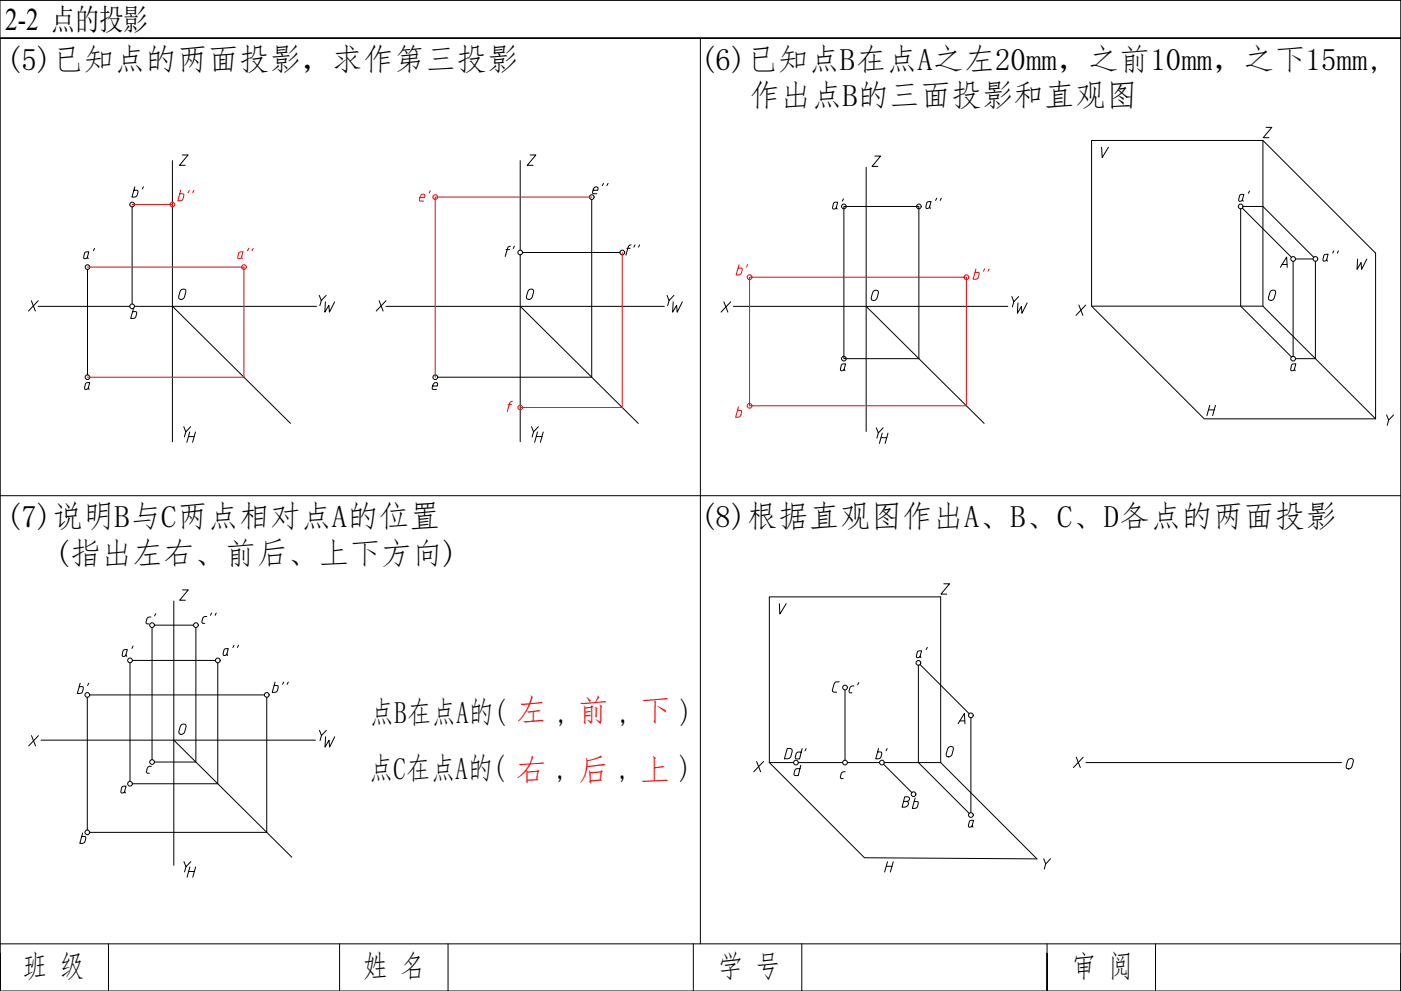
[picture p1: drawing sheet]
<svg xmlns="http://www.w3.org/2000/svg" width="594mm" height="420mm" viewBox="0 0 594 420" stroke-linecap="round" stroke-linejoin="round" font-family="sans-serif">
<!-- layer: 0 -->
<g fill="none" stroke="#000" stroke-width=".42">
<path d="M0 .2h594v420h-594zM0 16.2h594h-594v388M297 16.2v384M462.9 59.6h72.6l47.8 47.7v70.3h-72.7l-47.7-47.8zM535.5 59.6v70.2l47.8 47.8M536.9 54h2.4l-3.6 4.4h2.4M73.1 68.1v119.2M77.3 65.7h2.5l-3.7 4.4h2.4M220.6 68.1v37.9M224.8 65.7h2.4l-3.6 4.4h2.4M255.9 77.8l-.5 .9M257.8 77.8l-.5 .9"/>
<path d="M367.3 70.9v112M371 66.2h2.4l-3.6 4.4h2.4M467.1 62.4l.3 4.4 2.6-4.4M56 87.7v41.2M250.9 84.6v75.3h-65.3M251.5 80.7h2l.1-.8a.89 .89 0 0 0-.8-.7 .89 .89 0 0 0-.9 .5l-.6 2.1 .5 .3h1.3M357.8 87.5h31.8v64.6h-31.8zM526.1 88.5v41.3l21.5 21.6M526.8 88.2l20.8 20.9M527.1 87.5h8.4l21.6 21.6M37.1 114.2v44.7M220.6 108v79.3"/>
<path d="M221.6 107.1h41.3M265.8 105.3h1.4M267.6 103.8l-.8 .3-.4 .7-1 3.4M269.3 103.8l-.5 1M271.2 103.8l-.5 1M542.9 113.3l2.7-4.3 .2 4.3M543.6 112.1h2.1M548.3 110.8v40.3M549.3 109.8h7.5M557.8 110.8v41.3h-8.5M562.6 110.1l-.9 .6-.6-.1 .2-2.2 .4-.5 1.5-.1-.6 2.3 .3 .6M565.6 106.4l-.5 .9"/>
<path d="M567.5 106.4l-.4 .9M575.7 109.8l-.3 4.4 1.7-2.9 .3 2.9 2.2-4.4M13.3 127.5l1.7 4.4M16.2 129.9h38.8M16.2 127.5l-4.1 4.4M56.6 130.7l-1.2 4.3 2-.3a2.53 2.53 0 0 0 .4-2.5l-1.5-.1M57 129.9h77.2M73.2 129.9l50 49.6M76.8 123l.8-.4a.93 .93 0 0 1 1.2 1.1l-.6 2.3a1.23 1.23 0 0 1-1.4 1 1.23 1.23 0 0 1-1-1.4zM135.4 125.2l.8 2.2 2.1-2.2M136.2 127.4l-.6 2.2M138 128l-.3 4.4 1.7-3 .3 3 2.2-4.4"/>
<path d="M160.8 127.5l1.7 4.4M163.7 129.9h118M163.7 127.5l-4.2 4.4M220.6 129.9l50 49.6M224.2 123l.9-.4a.94 .94 0 0 1 1.2 1.1l-.6 2.3a1.23 1.23 0 0 1-1.4 1 1.23 1.23 0 0 1-1-1.4zM282.9 125.2l.8 2.2 2.1-2.2M283.7 127.4l-.6 2.2M285.5 128l-.3 4.4 1.7-3 .3 3 2.1-4.4M306.9 128l1.8 4.3M309.9 128l-4.2 4.3M311 129.9h116.4M367.3 129.9l50 49.6"/>
<path d="M370.4 123.4l.9-.3a.94 .94 0 0 1 1.2 1.1l-.6 2.3a1.23 1.23 0 0 1-1.4 .9 1.23 1.23 0 0 1-1.1-1.3zM457.5 129.3l1.7 4.4M460.4 129.3l-4.1 4.4M462.9 129.8h72.6M538.9 123.4l.8-.4a.93 .93 0 0 1 1.2 1.1l-.6 2.3a1.23 1.23 0 0 1-1.4 1 1.23 1.23 0 0 1-1-1.3zM357.9 156.6l-.8 .6-.6-.1 .2-2.2 .4-.5 1.5-.1-.7 2.3 .4 .6M548.9 156.6l-.5 .5h-1l.3-2.2 .3-.5 1.5-.1-.6 2.3 .3 .6M37.4 164.5l-.8 .6-.6-.1 .2-2.2 .4-.5 1.4-.1-.6 2.3 .4 .6M183.5 163.7h2l.1-.8a.98 .98 0 0 0-1.1-.8 .98 .98 0 0 0-.9 1l-.2 1.9 1.7 .1M512.5 173.8h2.4M513 171.8l-1.2 4.4M515.4 171.8l-1.2 4.4"/>
<path d="M588 175.9l.8 2.2 2.1-2.2M588.8 178.1l-.6 2.2M77.9 180.9l.9 2.2 2-2.2M78.8 183.1l-.6 2.2M80 185.1h2.4M80.4 183.2l-1.2 4.3M82.9 183.2l-1.2 4.3M225.4 180.9l.9 2.2 2-2.2M226.3 183.1l-.7 2.2M227.4 185.1h2.5M227.9 183.2l-1.2 4.3M230.3 183.2l-1.2 4.3"/>
<path d="M371.6 181.4l.8 2.2 2.1-2.2M372.4 183.6l-.6 2.1M373.6 185.6h2.4M374.1 183.6l-1.2 4.4M376.5 183.6l-1.2 4.4M0 210.2h594M73.7 254.8v112.1M77.4 250.1h2.4l-3.6 4.4h2.4M89.7 259.9l-.5 1M91.7 259.9l-.5 1M326.2 253.1h72.7v70.2l40.8 40.8-73.1-.4-40.4-40.4zM330.5 255.9l.2 4.4 2.7-4.4"/>
<path d="M400.2 247.5h2.4l-3.6 4.4h2.4M64.5 266.1v56M65.5 265h16.6M83.1 266.1v57h-17.6M87.7 261.4l-1.1 .1-.6 .6-.4 1.7 .4 .5h.8M96.2 277.3l-.9 .6-.6-.1 .3-2.2 .3-.5 1.5-.1-.6 2.3 .4 .6M99.2 273.5l-.5 1M101.2 273.5l-.5 1M37 295.6v56.3M38 294.6h74.1M55.1 281v50.3M56.1 280h35.2"/>
<path d="M92.3 281v51.3h-36.2M113.1 295.6v57.3h-75.1M116.6 289.2l-1.2 4.3 1.6-.1 .6-.6 .3-2-1.6-.2M120.3 289.2l-.5 1M122.2 289.2l-.4 1M355.8 289.1h-1.3l-.6 .5-1 3.1 .5 .6 1.4 .2M358.3 292.5v29.8M389.4 282v41.3l21.6 21.6M390.1 281.7l20.9 20.9M13.4 311.9l1.7 4.4M16.3 311.9l-4.1 4.4M17.4 313.8h116.4"/>
<path d="M73.7 313.8l50 49.6M76.8 307.4l.9-.4a.93 .93 0 0 1 1.2 1.1l-.6 2.3a1.23 1.23 0 0 1-1.4 .9 1.23 1.23 0 0 1-1-1.3zM333.8 317.3l2 .4 .1 1-.6 2.1-.7 .8-2 .1zM402.2 316.9l.9-.4a.93 .93 0 0 1 1.2 1.1l-.6 2.3a1.23 1.23 0 0 1-1.4 1 1.23 1.23 0 0 1-1.1-1.3zM406.3 306.9l2.6-4.4 .3 4.4M407 305.6h2.1M411.7 304.3v40.3M52.8 335.6l-.5 .5h-.9l.2-2.2 .4-.5 1.4-.1-.6 2.3 .4 .6M64.2 324.9a1.49 1.49 0 0 0-1.7 .7l-.4 1.7 .4 .5h.8M320.8 322.8l1.7 4.4M323.8 322.8l-4.2 4.4M326.2 323.3h10.3"/>
<path d="M338.5 323.3h18.8M339.6 324.5l-1.1 4.3-1.6-.1-.2-.6 .6-1.8 .6-.4h1.3M358.4 327.2a1.48 1.48 0 0 0-1.7 .7l-.3 1.7 .3 .5h.9M359.3 323.3h13.6M374.7 324l12 12M374.9 323.3h24M383.3 339.8l1.9-.3 .5-.7-.1-.6-.6-.4h-1.4l-1.1 4.4 1.6-.1a1.2 1.2 0 0 0 1.1-1 1.2 1.2 0 0 0-.7-1.3M388.1 338.4l-1.3 4.3 1.6-.1 .6-.6 .3-2.1-1.6-.1M456.4 321.1l1.7 4.3M459.3 321.1l-4.1 4.3M460.5 323.3h108.3M571.8 322l.9-.4a.94 .94 0 0 1 1.2 1.1l-.6 2.3a1.23 1.23 0 0 1-1.4 1 1.23 1.23 0 0 1-1.1-1.3z"/>
<path d="M35.1 353.2l-1.3 4.4 1.6-.2 .6-.6 .3-2-1.6-.2M412.2 350.1l-.8 .6-.6-.1 .2-2.2 .4-.5 1.4-.1-.6 2.3 .4 .6M78 365.3l.9 2.2 2-2.2M78.9 367.5l-.6 2.2M80 369.5h2.5M80.5 367.5l-1.2 4.4M83 367.5l-1.3 4.4M375.8 367.3h2.5M376.3 365.3l-1.2 4.4M378.8 365.3l-1.3 4.4M442.6 364.1l.8 2.2 2.1-2.2M443.4 366.3l-.6 2.2"/>
<path d="M0 404.2v16v-16M0 400.2h594M46 400.2v20M144 400.2v20M190 400.2v20M294 400.2v20M340 400.2v20M444 400.2v20v-16M490 400.2v20M594 404.2v16"/>
<circle cx="56" cy="86.7" r="1"/>
<circle cx="250.9" cy="83.6" r="1"/>
<circle cx="37.1" cy="113.2" r="1"/>
<circle cx="263.9" cy="107" r="1"/>
<circle cx="548.3" cy="109.8" r="1"/>
<circle cx="557.8" cy="109.8" r="1"/>
<circle cx="56" cy="129.9" r="1"/>
<circle cx="37.1" cy="159.9" r="1"/>
<circle cx="184.6" cy="159.9" r="1"/>
<circle cx="357.8" cy="152.1" r="1"/>
<circle cx="548.3" cy="152.1" r="1"/>
<circle cx="83.1" cy="265" r="1"/>
<circle cx="92.3" cy="280" r="1"/>
<circle cx="113.1" cy="294.6" r="1"/>
<circle cx="411.7" cy="303.3" r="1"/>
<circle cx="55.1" cy="332.3" r="1"/>
<circle cx="64.5" cy="323.1" r="1"/>
<circle cx="358.3" cy="323.3" r="1"/>
<circle cx="387.4" cy="336.7" r="1"/>
<circle cx="37" cy="352.9" r="1"/>
<circle cx="411.7" cy="345.6" r="1"/>
</g>
<g fill="none" stroke="#f00" stroke-width=".42">
<path d="M56 86.7h17.1M250.9 83.6h-66.3v76.3M37.1 113.3h66.3v46.6h-66.3M263.9 107.1v65.7h-43.3M317.8 117.5h92v54.6h-92zM215.4 171.6h1.5M217.3 170.1l-.8 .2-.5 .8-.9 3.4M313.1 172.5l-1.2 4.4 1.6-.1 .6-.6 .3-2.1-1.6-.1"/>
<circle cx="103.4" cy="113.2" r="1"/>
<circle cx="220.6" cy="172.8" r="1"/>
<circle cx="317.8" cy="172" r="1"/>
</g>
<text font-size="13.3" x="2.2" y="12.5">2-2 点的投影</text>
<g font-size="13.2">
<text x="2.5" y="29.6">(5)已知点的两面投影，求作第三投影</text>
<text x="296.9" y="29.6">(6)已知点B在点A之左20mm，之前10mm，之下15mm,</text>
<text x="317.7" y="44.9">作出点B的三面投影和直观图</text>
<text x="2.5" y="223.6">(7)说明B与C两点相对点A的位置</text>
<text x="296.9" y="223.6">(8)根据直观图作出A、B、C、D各点的两面投影</text>
<text x="23.1" y="239.3">(指出左右、前后、上下方向)</text>
<text x="156.7" y="306.5">点B在点A的( 左 , 前 , 下 )</text>
<text x="156.3" y="330.4">点C在点A的( 右 , 后 , 上 )</text>
<text x="9.6" y="414.3">班 级</text>
<text x="153.9" y="414.3">姓 名</text>
<text x="304.5" y="414.3">学 号</text>
<text x="454.2" y="414.3">审 阅</text>
</g>
<g font-size="8.4" fill="#f00">
<text x="74.1" y="86.4">b''</text>
<text x="310.8" y="117.8">b'</text>
</g>
<g font-size="8.4">
<text x="351.7" y="90">a'</text>
<text x="335.8" y="323.1">d'</text>
</g>
<g font-size="7.9">
<text x="54.7" y="84.7">b'</text>
<text x="391.2" y="89.6">a''</text>
<text x="523.9" y="86.4">a'</text>
<text x="34.2" y="110.8">a'</text>
<text x="430" y="134.1">W</text>
<text x="67" y="265.6" transform="rotate(-90 67 265.6)">c'</text>
<text x="50.4" y="279.4">a'</text>
<text x="387.3" y="280.1">a'</text>
<text x="31.4" y="295.3">b'</text>
<text x="365.1" y="294.9" transform="rotate(-90 365.1 294.9)">c'</text>
<text x="136.5" y="317.9">W</text>
<text x="370.1" y="322.8">b'</text>
</g>
<g font-size="7.9" fill="#f00">
<text x="176.7" y="86.4">e'</text>
<text x="99.5" y="110.8">a''</text>
<text x="411.3" y="119.6">b''</text>
</g>
<text font-size="7.5" x="219.1" y="110.1" transform="rotate(-90 219.1 110.1)">f'</text>
</svg>
